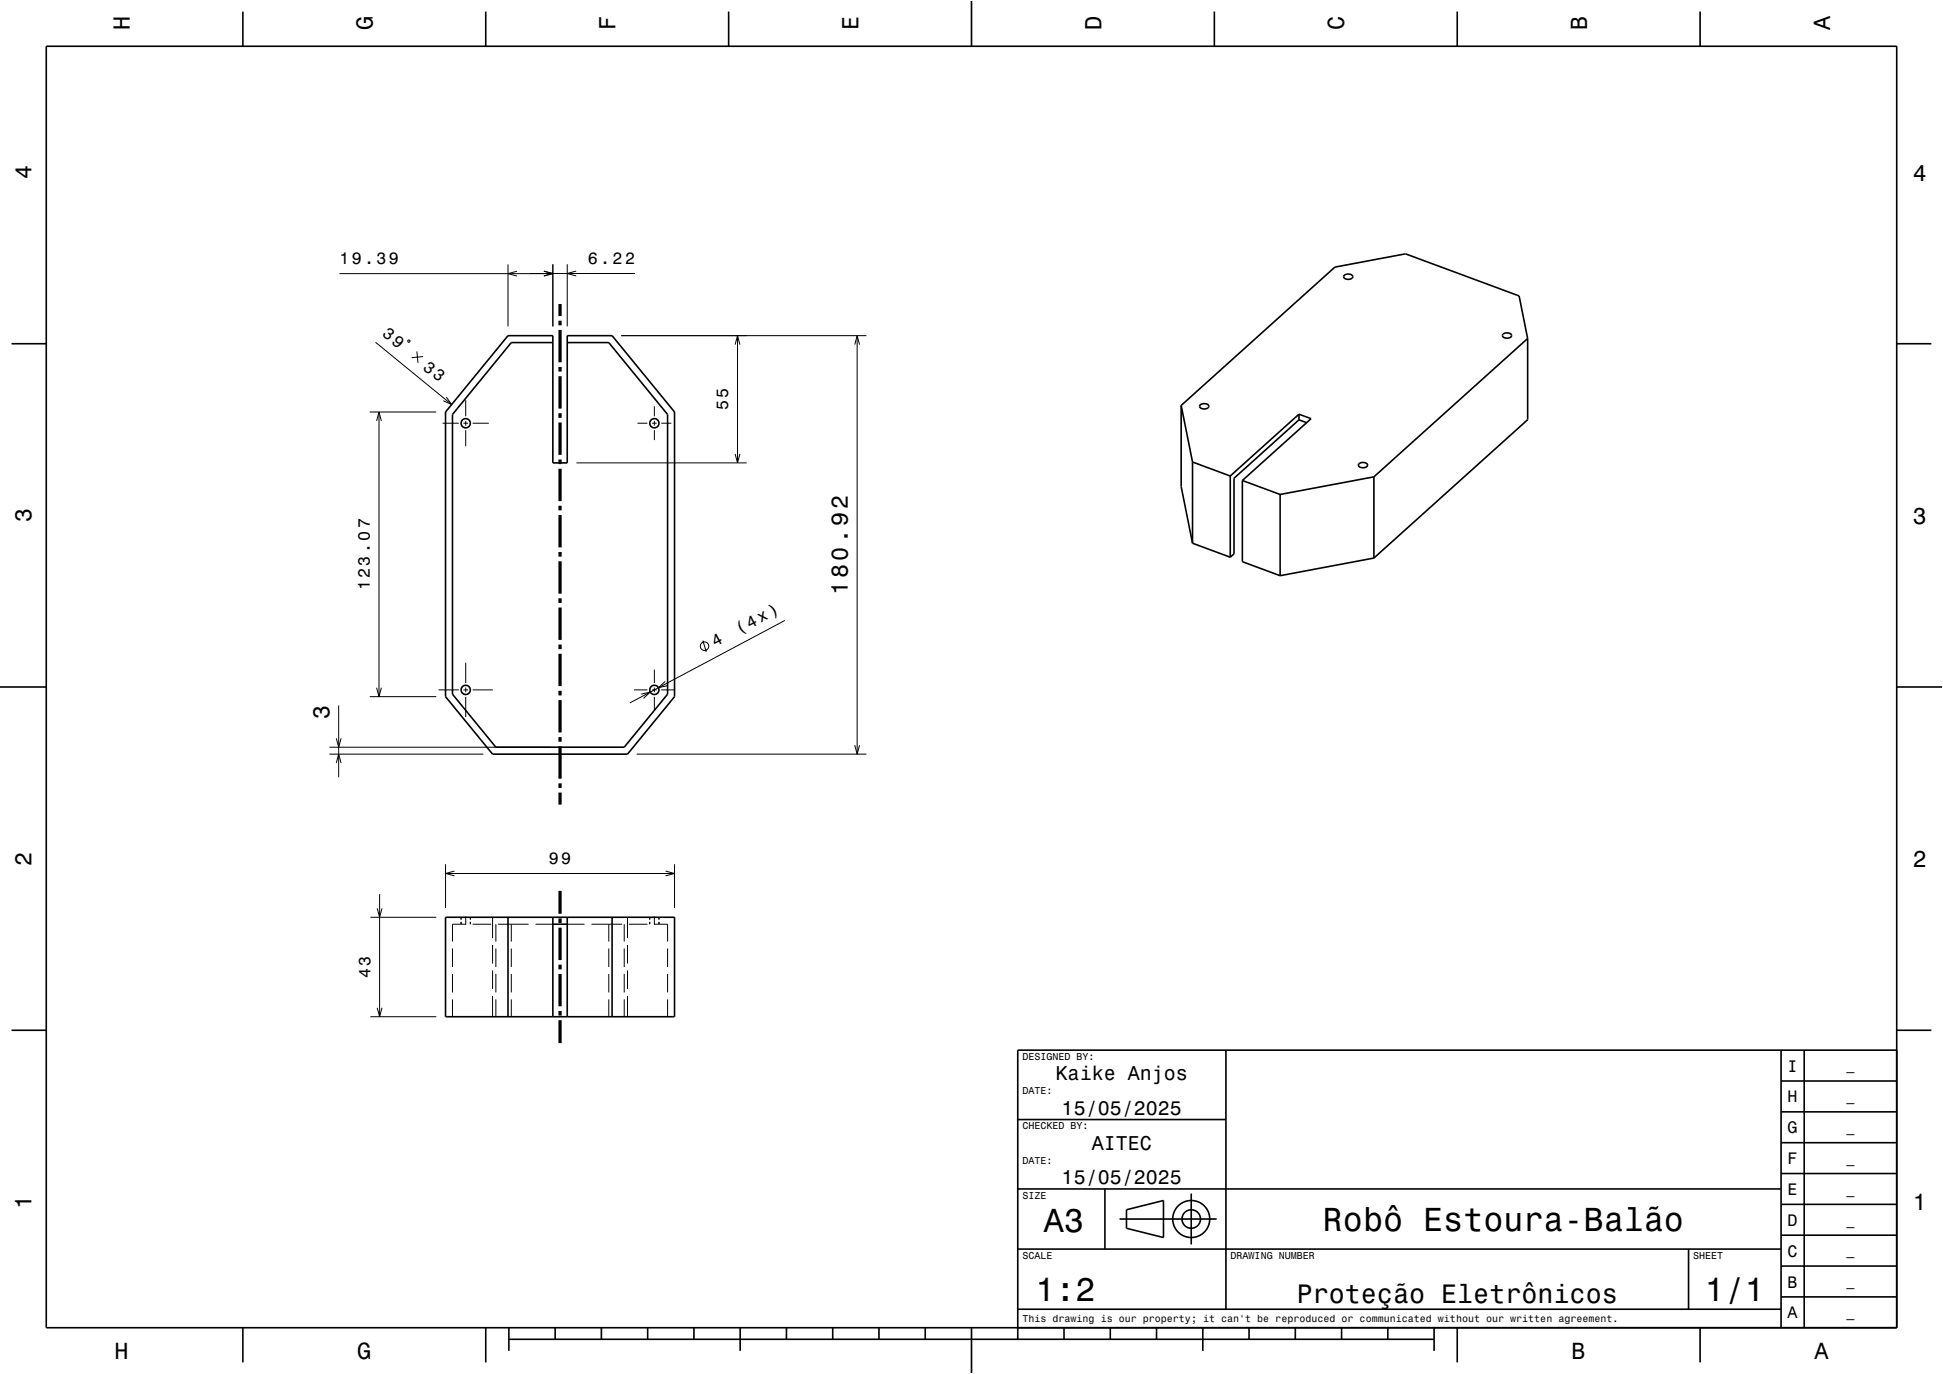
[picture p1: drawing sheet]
<svg xmlns="http://www.w3.org/2000/svg" width="420mm" height="297mm" viewBox="0 0 420 297" stroke-linecap="round" stroke-linejoin="round" font-family="sans-serif">
<g fill="none" stroke="#000" stroke-width=".22">
<path d="M73.4 59.2h46.1M109.8 57.1v13.5M111.7 58.6l-1.9 .6 1.9 .5M114.5 59.1h22.8M117.6 58.6l1.9 .5-1.9 .6 1.9-.5-1.9-.6M119.5 57.1v13.5M122.6 57.1v13.5M124.5 58.6l-1.9 .5 1.9 .5M81.2 74l16.4 13.4M88.2 73.5l.4 .1-.1 .4-.3-.1zM90.1 76l.3 2.4M91.5 77.1l-2.5 .2"/>
<path d="M134.3 72.6h53M158.9 74.5l.5-1.9 .5 1.9M159.4 72.6v27.5M184.8 74.5l.5-1.9 .5 1.9M185.3 72.6v90.4M79.9 89.1h14.4M81.4 91l.5-1.9 .5 1.9M81.9 89.1v61.5M95.7 91.5h3.5M96.5 85.8l1.1 1.6-1.8-.8M100.2 91.5h1M100.7 86.5v3.5"/>
<path d="M100.7 91v1M100.7 93v3.5M102.2 91.5h3.5M137.8 91.5h2.1M140.9 91.5h1M141.4 87.8v2.2M141.4 91v1M141.4 93v2.1M142.9 91.5h2.2M158.9 98.1l.5 2 .5-2M124.6 100.1h36.8M151.9 138.5l.8 2.4"/>
<path d="M169.7 134.1l-33.5 17.8M72.7 159.6l.5 1.9 .5-1.9M73.2 152.5v15.5M79.9 150.6h14.4M81.4 148.7l.5 1.9 .5-1.9M94.8 149.1h4.4M100.2 149.1h1M100.7 143.3v4.3M100.7 148.6v1M100.7 150.6v4.4M102.2 149.1h4.3M137.1 149.1h2.8"/>
<path d="M138.6 150l2-.4-1.5 1.4M140.9 149.1h1M141.4 144.7v2.9M141.4 148.6v1M141.4 150.6v2.9M142.9 149.1h2.9M143.8 147.3l-1.5 1.4 2-.5M71.2 163h33.3M71.2 161.5h47.9M72.7 164.9l.5-1.9 .5 1.9M137.6 163h49.7M184.8 161.1l.5 1.9 .5-1.9"/>
<path d="M80.1 198.3h14.2M81.5 196.3l.6 2 .5-2M82.1 193.3v26.5M96.3 186.8v9.5M96.3 188.8h49.5M98.2 188.3l-1.9 .5 1.9 .5M99.7 198.3v.5M99.7 199.3v.5M100.7 199.8h-2.9v3.7M100.7 198.1v1.8M101.7 198.3v.5M101.7 199.3v.5"/>
<path d="M102.2 199.8h4M106.5 198.3v4.5M107.2 199.8v3.7M107.7 199.8h6.6M110.5 199.8v3.7M115.8 199.8h3.7M122.6 199.8h3.8M127.9 199.8h6.6M131.6 199.8v3.7M134.9 199.8v3.7M135.6 198.3v4.5M136 199.8h4"/>
<path d="M140.4 198.3v.5M140.4 199.3v.5M141.4 198.1v1.8M141.5 199.8h2.8v3.7M142.4 198.3v.5M142.4 199.3v.5M143.9 188.3l1.9 .5-1.9 .5M145.8 186.8v9.5M80.1 219.8h14.2M81.5 217.8l.6 2 .5-2M97.8 205v4M97.8 210.5v4"/>
<path d="M97.8 216v3.8M106.5 204.3v4M106.5 209.8v4M106.5 215.3v4.5M107.2 205v4M107.2 210.5v4M107.2 216v3.8M110.5 205v4M110.5 210.5v4M110.5 216v3.8M131.6 205v4M131.6 210.5v4"/>
<path d="M131.6 216v3.8M134.9 205v4M134.9 210.5v4M134.9 216v3.8M135.6 204.3v4M135.6 209.8v4M135.6 215.3v4.5M144.3 205v4M144.3 210.5v4M144.3 216v3.8"/>
<circle cx="152.3" cy="139.7" r=".91"/>
</g>
<g fill="none" stroke="#000" stroke-width=".35">
<path d="M10 10h400v277h-400zM52.5 2.5v7.5M105 2.5v7.5M157.5 2.5v7.5M210 0v10M262.5 2.5v7.5M315 2.5v7.5M367.5 2.5v7.5M290.5 59.6a1.17 1.17 0 0 1 1.9 .3 1.12 1.12 0 0 1-2-.2zM2.5 74.3h7.5M109.8 72.6h9.7v27.5h3.1v-27.5h9.7l13.5 16.5v61.5l-10.2 12.4h-29.1l-10.2-12.4v-61.5zM119.5 74.1h-9l-12.7 15.5v60.5l9.4 11.4h27.7l9.4-11.4v-60.5l-12.7-15.5h-9"/>
<path d="M324.9 72.2a1.14 1.14 0 0 1 1.8 .4 1.17 1.17 0 0 1-1.9-.1zM330.2 73.2v17.5l-33.2 29.9M330.2 73.2l-1.8-9.2-24.6-9.1-15.2 2.8-33.3 29.9M330.2 73.2l-33.2 29.9M410 74.3h7.5M255.3 87.6v17.6l2.5 12.2M255.3 87.6l2.5 12.3M257.8 99.9v17.5M257.8 99.9l8.1 3M259.4 87.6a1.17 1.17 0 0 1 1.9 .3 1.12 1.12 0 0 1-2-.2zM280.8 90.8l-14.1 12.6v16.3l-.8 .7M280.8 89.5v1.3"/>
<path d="M280.8 89.5l-14.9 13.4M280.8 89.5l2.6 1-14.8 13.4M280.8 90.8l1.6 .6M257.8 117.4l8.1 3M265.9 102.9v17.5M268.6 103.9v17.5l8.1 3M268.6 103.9l8.1 3M276.7 106.9v17.5M293.8 100.2a1.14 1.14 0 0 1 1.8 .4 1.16 1.16 0 0 1-2-.1zM297 103.1v17.5M297 103.1l-20.3 3.8M297 120.6l-20.3 3.8"/>
<path d="M0 148.5h10M410 148.5h10M96.3 198.3h49.5v21.5h-49.5zM109.8 198.3v21.5M119.5 198.3v21.5M119.5 199.8h3.1M122.6 198.3v21.5M132.3 198.3v21.5M2.5 222.7h7.5M265 227v56M385 233.7h25M385 227v60"/>
<path d="M390 227v60M410 222.7h7.5M410 227h-190v62.5M220 257h165M220 242h45M238.8 257v13M257.5 258v11M385 253.7h25M385 247h25M385 240.3h25M220 270h165M242 263.5h21"/>
<path d="M243.5 261.5l8-2v8l-8-2zM365 270v13M385 273.7h25M385 267h25M385 260.3h25M52.5 287v7.5M105 287v7.5M110 289.5h200M110 287v5M120 287v2.5M130 287v2.5M140 287v2.5"/>
<path d="M150 287v2.5M160 287v5M170 287v2.5M180 287v2.5M190 287v2.5M200 287v2.5M210 287v10M220 283h165M230 287v2.5M240 287v2.5M250 287v2.5M260 287v5"/>
<path d="M270 287v2.5M280 287v2.5M290 287v2.5M300 287v2.5M310 287v5M315 287v7.5M367.5 287v7.5M385 280.3h25"/>
<circle cx="100.7" cy="91.5" r="1"/>
<circle cx="141.4" cy="91.5" r="1"/>
<circle cx="100.7" cy="149.1" r="1"/>
<circle cx="141.4" cy="149.1" r="1"/>
<circle cx="257.5" cy="263.5" r="2"/>
<circle cx="257.5" cy="263.5" r="4"/>
</g>
<g fill="none" stroke="#000" stroke-width=".7" stroke-linecap="butt">
<path d="M121.1 65.7v2.6M121.1 69.3v1M121.1 71.3v7M121.1 79.3v1M121.1 81.3v7M121.1 89.3v1M121.1 91.3v7M121.1 99.3v1M121.1 101.3v7M121.1 109.3v1M121.1 111.3v7M121.1 119.3v1"/>
<path d="M121.1 121.3v7M121.1 129.3v1M121.1 131.3v7M121.1 139.3v1M121.1 141.3v7M121.1 149.3v1M121.1 151.3v7M121.1 159.3v1M121.1 161.3v7M121.1 169.3v1M121.1 171.3v2.6M121.1 192.6v4.9"/>
<path d="M121.1 198.5v1M121.1 200.5v7M121.1 208.5v1M121.1 210.5v7M121.1 218.5v1M121.1 220.5v5"/>
</g>
<path d="M0 0h420v297h-420" fill="none" stroke="#fff" stroke-width=".22"/>
<g font-size="7.2">
<text x="225.7" y="266.3">A3</text>
<text x="286" y="266.1">Robô Estoura-Balão</text>
<text x="223.8" y="281.3">1:2</text>
<text x="368.5" y="281.3">1/1</text>
</g>
<text font-size="5.8" x="280.3" y="281.6">Proteção Eletrônicos</text>
<g font-size="5">
<text x="28.1" y="6.5" transform="rotate(-90 28.1 6.5)">H</text>
<text x="80.6" y="6.5" transform="rotate(-90 80.6 6.5)">G</text>
<text x="133.1" y="6.5" transform="rotate(-90 133.1 6.5)">F</text>
<text x="185.6" y="6.5" transform="rotate(-90 185.6 6.5)">E</text>
<text x="238.1" y="6.5" transform="rotate(-90 238.1 6.5)">D</text>
<text x="290.6" y="6.5" transform="rotate(-90 290.6 6.5)">C</text>
<text x="343.1" y="6.5" transform="rotate(-90 343.1 6.5)">B</text>
<text x="395.6" y="6.5" transform="rotate(-90 395.6 6.5)">A</text>
<text x="6.8" y="38.7" transform="rotate(-90 6.8 38.7)">4</text>
<text x="413.5" y="39">4</text>
<text x="6.8" y="112.9" transform="rotate(-90 6.8 112.9)">3</text>
<text x="413.5" y="113.2">3</text>
<text x="183.3" y="128.6" transform="rotate(-90 183.3 128.6)">180.92</text>
<text x="71.2" y="155.5" transform="rotate(-90 71.2 155.5)">3</text>
<text x="6.8" y="187.1" transform="rotate(-90 6.8 187.1)">2</text>
<text x="413.5" y="187.4">2</text>
<text x="6.8" y="261.3" transform="rotate(-90 6.8 261.3)">1</text>
<text x="413.5" y="261.6">1</text>
<text x="24.7" y="293.8">H</text>
<text x="77.2" y="293.8">G</text>
<text x="339.7" y="293.8">B</text>
<text x="392.2" y="293.8">A</text>
</g>
<g font-size="4.3">
<text x="228.2" y="233.5">Kaike Anjos</text>
<text x="229.5" y="241">15/05/2025</text>
<text x="236" y="248.5">AITEC</text>
<text x="229.5" y="256">15/05/2025</text>
</g>
<g font-size="3.6">
<text x="73.4" y="57.1">19.39</text>
<text x="127.1" y="57.1">6.22</text>
<text x="82.4" y="72.4" transform="rotate(39 82.4 72.4)">39</text>
<text x="91.3" y="79.7" transform="rotate(39 91.3 79.7)">33</text>
<text x="157.4" y="88.7" transform="rotate(-90 157.4 88.7)">55</text>
<text x="79.9" y="127.6" transform="rotate(-90 79.9 127.6)">123.07</text>
<text x="159.7" y="137.1" transform="rotate(-28 159.7 137.1)">(4x)</text>
<text x="154.6" y="139.9" transform="rotate(-28 154.6 139.9)">4</text>
<text x="118.6" y="186.8">99</text>
<text x="80.1" y="211.4" transform="rotate(-90 80.1 211.4)">43</text>
<text x="386.4" y="231.6">I</text>
<text x="386.4" y="238.3">H</text>
<text x="386.4" y="245">G</text>
<text x="386.4" y="251.6">F</text>
<text x="386.4" y="258.3">E</text>
<text x="386.4" y="265">D</text>
<text x="386.4" y="271.6">C</text>
<text x="386.4" y="278.3">B</text>
<text x="386.4" y="285">A</text>
</g>
<g font-size="2.9">
<text x="399.1" y="231.4">_</text>
<text x="399.1" y="238">_</text>
<text x="399.1" y="244.7">_</text>
<text x="399.1" y="251.4">_</text>
<text x="399.1" y="258">_</text>
<text x="399.1" y="264.7">_</text>
<text x="399.1" y="271.4">_</text>
<text x="399.1" y="278">_</text>
<text x="399.1" y="284.7">_</text>
</g>
<g font-size="2.2">
<text x="221" y="229.1">DESIGNED BY:</text>
<text x="221" y="236.6">DATE:</text>
<text x="221" y="244.1">CHECKED BY:</text>
<text x="221" y="251.6">DATE:</text>
<text x="221" y="259.1">SIZE</text>
<text x="221" y="272.1">SCALE</text>
<text x="266" y="272.1">DRAWING NUMBER</text>
<text x="366" y="272.1">SHEET</text>
<text x="221" y="285.8">This drawing is our property; it can't be reproduced or communicated without our written agreement.</text>
</g>
</svg>
